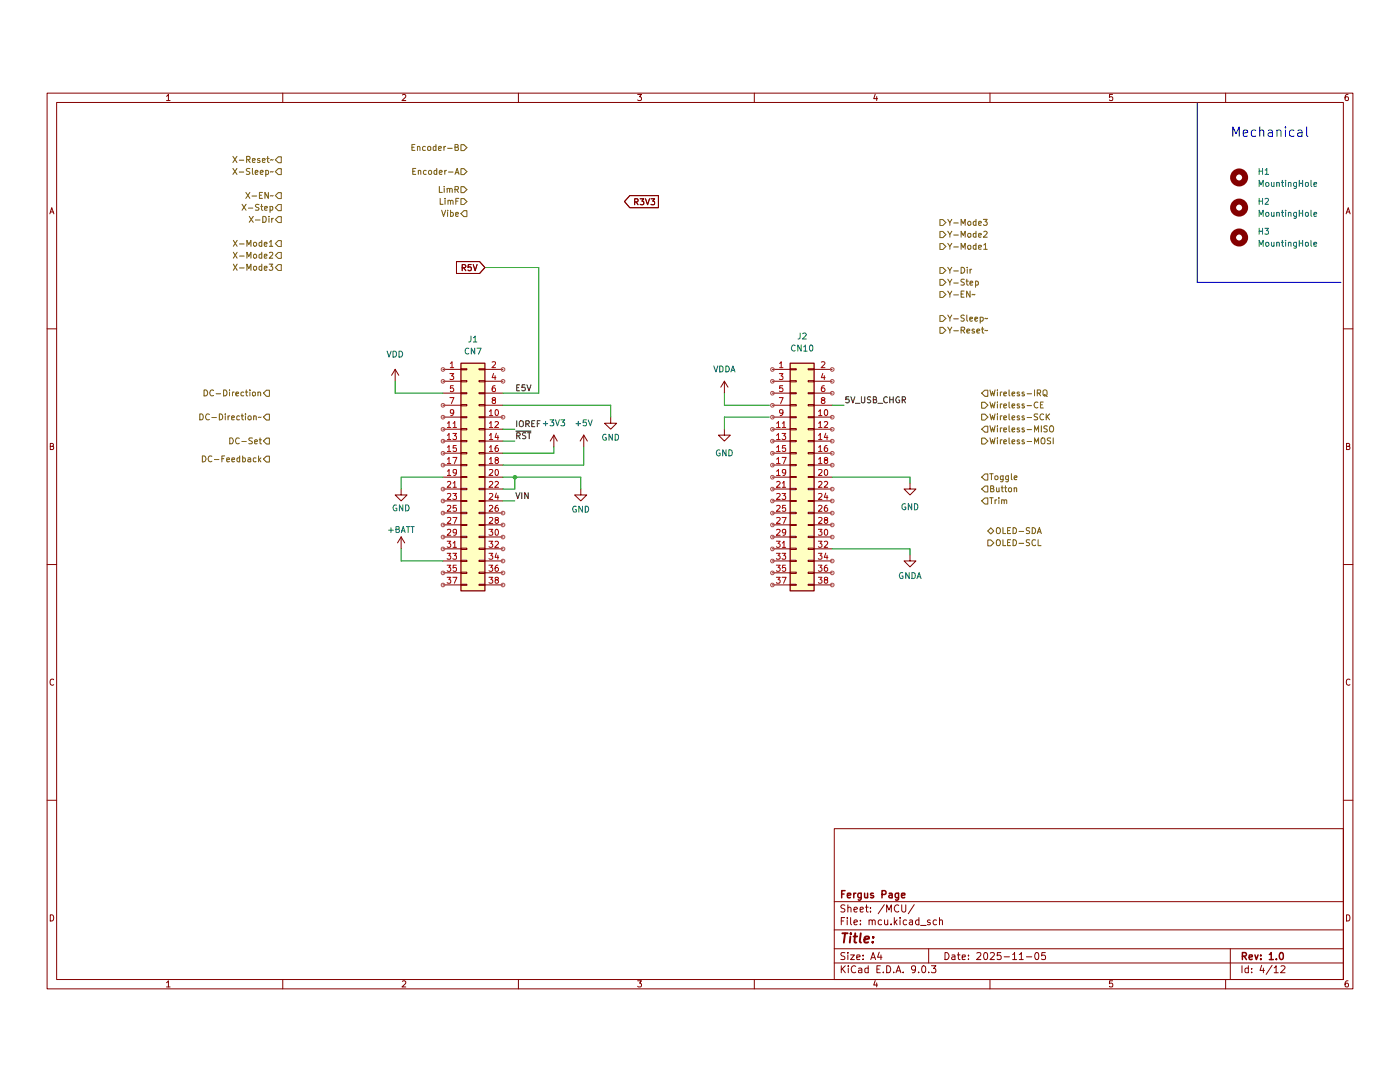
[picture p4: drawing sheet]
(kicad_sch
 (version 20250114)
 (generator "eeschema")
 (generator_version "9.0")
 (paper "A4")
 (title_block
  (date "2025-11-05")
  (rev "1.0")
  (company "Fergus Page"))
 (lib_symbols
  (symbol "Connector_Generic:Conn_02x19_Odd_Even"
   (pin_names
    (offset 1.016) (hide yes)) (exclude_from_sim no) (in_bom yes) (on_board yes)
   (property "Reference" "J" (at 1.27 25.4 0) (effects (font (size 1.27 1.27))))
   (property "Value" "Conn_02x19_Odd_Even" (at 1.27 -25.4 0) (effects (font (size 1.27 1.27))))
   (property "Footprint" "" (at 0 0 0) (effects (font (size 1.27 1.27)) (hide yes)))
   (property "Datasheet" "~" (at 0 0 0) (effects (font (size 1.27 1.27)) (hide yes)))
   (property "Description" "Generic connector, double row, 02x19, odd/even pin numbering scheme (row 1 odd numbers, row 2 even numbers), script generated (kicad-library-utils/schlib/autogen/connector/)" (at 0 0 0) (effects (font (size 1.27 1.27)) (hide yes)))
   (symbol "Conn_02x19_Odd_Even_1_1"
    (rectangle (start -1.27 24.13) (end 3.81 -24.13) (stroke (width 0.254) (type default)) (fill (type background)))
    (rectangle (start -1.27 22.987) (end 0 22.733) (stroke (width 0.1524) (type default)) (fill (type none)))
    (rectangle (start -1.27 20.447) (end 0 20.193) (stroke (width 0.1524) (type default)) (fill (type none)))
    (rectangle (start -1.27 17.907) (end 0 17.653) (stroke (width 0.1524) (type default)) (fill (type none)))
    (rectangle (start -1.27 15.367) (end 0 15.113) (stroke (width 0.1524) (type default)) (fill (type none)))
    (rectangle (start -1.27 12.827) (end 0 12.573) (stroke (width 0.1524) (type default)) (fill (type none)))
    (rectangle (start -1.27 10.287) (end 0 10.033) (stroke (width 0.1524) (type default)) (fill (type none)))
    (rectangle (start -1.27 7.747) (end 0 7.493) (stroke (width 0.1524) (type default)) (fill (type none)))
    (rectangle (start -1.27 5.207) (end 0 4.953) (stroke (width 0.1524) (type default)) (fill (type none)))
    (rectangle (start -1.27 2.667) (end 0 2.413) (stroke (width 0.1524) (type default)) (fill (type none)))
    (rectangle (start -1.27 0.127) (end 0 -0.127) (stroke (width 0.1524) (type default)) (fill (type none)))
    (rectangle (start -1.27 -2.413) (end 0 -2.667) (stroke (width 0.1524) (type default)) (fill (type none)))
    (rectangle (start -1.27 -4.953) (end 0 -5.207) (stroke (width 0.1524) (type default)) (fill (type none)))
    (rectangle (start -1.27 -7.493) (end 0 -7.747) (stroke (width 0.1524) (type default)) (fill (type none)))
    (rectangle (start -1.27 -10.033) (end 0 -10.287) (stroke (width 0.1524) (type default)) (fill (type none)))
    (rectangle (start -1.27 -12.573) (end 0 -12.827) (stroke (width 0.1524) (type default)) (fill (type none)))
    (rectangle (start -1.27 -15.113) (end 0 -15.367) (stroke (width 0.1524) (type default)) (fill (type none)))
    (rectangle (start -1.27 -17.653) (end 0 -17.907) (stroke (width 0.1524) (type default)) (fill (type none)))
    (rectangle (start -1.27 -20.193) (end 0 -20.447) (stroke (width 0.1524) (type default)) (fill (type none)))
    (rectangle (start -1.27 -22.733) (end 0 -22.987) (stroke (width 0.1524) (type default)) (fill (type none)))
    (rectangle (start 3.81 22.987) (end 2.54 22.733) (stroke (width 0.1524) (type default)) (fill (type none)))
    (rectangle (start 3.81 20.447) (end 2.54 20.193) (stroke (width 0.1524) (type default)) (fill (type none)))
    (rectangle (start 3.81 17.907) (end 2.54 17.653) (stroke (width 0.1524) (type default)) (fill (type none)))
    (rectangle (start 3.81 15.367) (end 2.54 15.113) (stroke (width 0.1524) (type default)) (fill (type none)))
    (rectangle (start 3.81 12.827) (end 2.54 12.573) (stroke (width 0.1524) (type default)) (fill (type none)))
    (rectangle (start 3.81 10.287) (end 2.54 10.033) (stroke (width 0.1524) (type default)) (fill (type none)))
    (rectangle (start 3.81 7.747) (end 2.54 7.493) (stroke (width 0.1524) (type default)) (fill (type none)))
    (rectangle (start 3.81 5.207) (end 2.54 4.953) (stroke (width 0.1524) (type default)) (fill (type none)))
    (rectangle (start 3.81 2.667) (end 2.54 2.413) (stroke (width 0.1524) (type default)) (fill (type none)))
    (rectangle (start 3.81 0.127) (end 2.54 -0.127) (stroke (width 0.1524) (type default)) (fill (type none)))
    (rectangle (start 3.81 -2.413) (end 2.54 -2.667) (stroke (width 0.1524) (type default)) (fill (type none)))
    (rectangle (start 3.81 -4.953) (end 2.54 -5.207) (stroke (width 0.1524) (type default)) (fill (type none)))
    (rectangle (start 3.81 -7.493) (end 2.54 -7.747) (stroke (width 0.1524) (type default)) (fill (type none)))
    (rectangle (start 3.81 -10.033) (end 2.54 -10.287) (stroke (width 0.1524) (type default)) (fill (type none)))
    (rectangle (start 3.81 -12.573) (end 2.54 -12.827) (stroke (width 0.1524) (type default)) (fill (type none)))
    (rectangle (start 3.81 -15.113) (end 2.54 -15.367) (stroke (width 0.1524) (type default)) (fill (type none)))
    (rectangle (start 3.81 -17.653) (end 2.54 -17.907) (stroke (width 0.1524) (type default)) (fill (type none)))
    (rectangle (start 3.81 -20.193) (end 2.54 -20.447) (stroke (width 0.1524) (type default)) (fill (type none)))
    (rectangle (start 3.81 -22.733) (end 2.54 -22.987) (stroke (width 0.1524) (type default)) (fill (type none)))
    (pin passive line (at -5.08 22.86 0) (length 3.81) (name "Pin_1" (effects (font (size 1.27 1.27)))) (number "1" (effects (font (size 1.27 1.27)))))
    (pin passive line (at -5.08 20.32 0) (length 3.81) (name "Pin_3" (effects (font (size 1.27 1.27)))) (number "3" (effects (font (size 1.27 1.27)))))
    (pin passive line (at -5.08 17.78 0) (length 3.81) (name "Pin_5" (effects (font (size 1.27 1.27)))) (number "5" (effects (font (size 1.27 1.27)))))
    (pin passive line (at -5.08 15.24 0) (length 3.81) (name "Pin_7" (effects (font (size 1.27 1.27)))) (number "7" (effects (font (size 1.27 1.27)))))
    (pin passive line (at -5.08 12.7 0) (length 3.81) (name "Pin_9" (effects (font (size 1.27 1.27)))) (number "9" (effects (font (size 1.27 1.27)))))
    (pin passive line (at -5.08 10.16 0) (length 3.81) (name "Pin_11" (effects (font (size 1.27 1.27)))) (number "11" (effects (font (size 1.27 1.27)))))
    (pin passive line (at -5.08 7.62 0) (length 3.81) (name "Pin_13" (effects (font (size 1.27 1.27)))) (number "13" (effects (font (size 1.27 1.27)))))
    (pin passive line (at -5.08 5.08 0) (length 3.81) (name "Pin_15" (effects (font (size 1.27 1.27)))) (number "15" (effects (font (size 1.27 1.27)))))
    (pin passive line (at -5.08 2.54 0) (length 3.81) (name "Pin_17" (effects (font (size 1.27 1.27)))) (number "17" (effects (font (size 1.27 1.27)))))
    (pin passive line (at -5.08 0 0) (length 3.81) (name "Pin_19" (effects (font (size 1.27 1.27)))) (number "19" (effects (font (size 1.27 1.27)))))
    (pin passive line (at -5.08 -2.54 0) (length 3.81) (name "Pin_21" (effects (font (size 1.27 1.27)))) (number "21" (effects (font (size 1.27 1.27)))))
    (pin passive line (at -5.08 -5.08 0) (length 3.81) (name "Pin_23" (effects (font (size 1.27 1.27)))) (number "23" (effects (font (size 1.27 1.27)))))
    (pin passive line (at -5.08 -7.62 0) (length 3.81) (name "Pin_25" (effects (font (size 1.27 1.27)))) (number "25" (effects (font (size 1.27 1.27)))))
    (pin passive line (at -5.08 -10.16 0) (length 3.81) (name "Pin_27" (effects (font (size 1.27 1.27)))) (number "27" (effects (font (size 1.27 1.27)))))
    (pin passive line (at -5.08 -12.7 0) (length 3.81) (name "Pin_29" (effects (font (size 1.27 1.27)))) (number "29" (effects (font (size 1.27 1.27)))))
    (pin passive line (at -5.08 -15.24 0) (length 3.81) (name "Pin_31" (effects (font (size 1.27 1.27)))) (number "31" (effects (font (size 1.27 1.27)))))
    (pin passive line (at -5.08 -17.78 0) (length 3.81) (name "Pin_33" (effects (font (size 1.27 1.27)))) (number "33" (effects (font (size 1.27 1.27)))))
    (pin passive line (at -5.08 -20.32 0) (length 3.81) (name "Pin_35" (effects (font (size 1.27 1.27)))) (number "35" (effects (font (size 1.27 1.27)))))
    (pin passive line (at -5.08 -22.86 0) (length 3.81) (name "Pin_37" (effects (font (size 1.27 1.27)))) (number "37" (effects (font (size 1.27 1.27)))))
    (pin passive line (at 7.62 22.86 180) (length 3.81) (name "Pin_2" (effects (font (size 1.27 1.27)))) (number "2" (effects (font (size 1.27 1.27)))))
    (pin passive line (at 7.62 20.32 180) (length 3.81) (name "Pin_4" (effects (font (size 1.27 1.27)))) (number "4" (effects (font (size 1.27 1.27)))))
    (pin passive line (at 7.62 17.78 180) (length 3.81) (name "Pin_6" (effects (font (size 1.27 1.27)))) (number "6" (effects (font (size 1.27 1.27)))))
    (pin passive line (at 7.62 15.24 180) (length 3.81) (name "Pin_8" (effects (font (size 1.27 1.27)))) (number "8" (effects (font (size 1.27 1.27)))))
    (pin passive line (at 7.62 12.7 180) (length 3.81) (name "Pin_10" (effects (font (size 1.27 1.27)))) (number "10" (effects (font (size 1.27 1.27)))))
    (pin passive line (at 7.62 10.16 180) (length 3.81) (name "Pin_12" (effects (font (size 1.27 1.27)))) (number "12" (effects (font (size 1.27 1.27)))))
    (pin passive line (at 7.62 7.62 180) (length 3.81) (name "Pin_14" (effects (font (size 1.27 1.27)))) (number "14" (effects (font (size 1.27 1.27)))))
    (pin passive line (at 7.62 5.08 180) (length 3.81) (name "Pin_16" (effects (font (size 1.27 1.27)))) (number "16" (effects (font (size 1.27 1.27)))))
    (pin passive line (at 7.62 2.54 180) (length 3.81) (name "Pin_18" (effects (font (size 1.27 1.27)))) (number "18" (effects (font (size 1.27 1.27)))))
    (pin passive line (at 7.62 0 180) (length 3.81) (name "Pin_20" (effects (font (size 1.27 1.27)))) (number "20" (effects (font (size 1.27 1.27)))))
    (pin passive line (at 7.62 -2.54 180) (length 3.81) (name "Pin_22" (effects (font (size 1.27 1.27)))) (number "22" (effects (font (size 1.27 1.27)))))
    (pin passive line (at 7.62 -5.08 180) (length 3.81) (name "Pin_24" (effects (font (size 1.27 1.27)))) (number "24" (effects (font (size 1.27 1.27)))))
    (pin passive line (at 7.62 -7.62 180) (length 3.81) (name "Pin_26" (effects (font (size 1.27 1.27)))) (number "26" (effects (font (size 1.27 1.27)))))
    (pin passive line (at 7.62 -10.16 180) (length 3.81) (name "Pin_28" (effects (font (size 1.27 1.27)))) (number "28" (effects (font (size 1.27 1.27)))))
    (pin passive line (at 7.62 -12.7 180) (length 3.81) (name "Pin_30" (effects (font (size 1.27 1.27)))) (number "30" (effects (font (size 1.27 1.27)))))
    (pin passive line (at 7.62 -15.24 180) (length 3.81) (name "Pin_32" (effects (font (size 1.27 1.27)))) (number "32" (effects (font (size 1.27 1.27)))))
    (pin passive line (at 7.62 -17.78 180) (length 3.81) (name "Pin_34" (effects (font (size 1.27 1.27)))) (number "34" (effects (font (size 1.27 1.27)))))
    (pin passive line (at 7.62 -20.32 180) (length 3.81) (name "Pin_36" (effects (font (size 1.27 1.27)))) (number "36" (effects (font (size 1.27 1.27)))))
    (pin passive line (at 7.62 -22.86 180) (length 3.81) (name "Pin_38" (effects (font (size 1.27 1.27)))) (number "38" (effects (font (size 1.27 1.27))))))
   (embedded_fonts no))
  (symbol "Mechanical:MountingHole"
   (pin_names
    (offset 1.016)) (exclude_from_sim no) (in_bom yes) (on_board yes)
   (property "Reference" "H" (at 0 5.08 0) (effects (font (size 1.27 1.27))))
   (property "Value" "MountingHole" (at 0 3.175 0) (effects (font (size 1.27 1.27))))
   (property "Footprint" "" (at 0 0 0) (effects (font (size 1.27 1.27)) (hide yes)))
   (property "Datasheet" "~" (at 0 0 0) (effects (font (size 1.27 1.27)) (hide yes)))
   (property "Description" "Mounting Hole without connection" (at 0 0 0) (effects (font (size 1.27 1.27)) (hide yes)))
   (symbol "MountingHole_0_1"
    (circle (center 0 0) (radius 1.27) (stroke (width 1.27) (type default)) (fill (type none))))
   (embedded_fonts no))
  (symbol "power:+3V3"
   (power)
   (pin_names
    (offset 0)) (exclude_from_sim no) (in_bom yes) (on_board yes)
   (property "Reference" "#PWR" (at 0 -3.81 0) (effects (font (size 1.27 1.27)) (hide yes)))
   (property "Value" "+3V3" (at 0 3.556 0) (effects (font (size 1.27 1.27))))
   (property "Footprint" "" (at 0 0 0) (effects (font (size 1.27 1.27)) (hide yes)))
   (property "Datasheet" "" (at 0 0 0) (effects (font (size 1.27 1.27)) (hide yes)))
   (property "Description" "Power symbol creates a global label with name \"+3V3\"" (at 0 0 0) (effects (font (size 1.27 1.27)) (hide yes)))
   (symbol "+3V3_0_1"
    (polyline (pts (xy -0.762 1.27) (xy 0 2.54)) (stroke (width 0) (type default)) (fill (type none)))
    (polyline (pts (xy 0 2.54) (xy 0.762 1.27)) (stroke (width 0) (type default)) (fill (type none)))
    (polyline (pts (xy 0 0) (xy 0 2.54)) (stroke (width 0) (type default)) (fill (type none))))
   (symbol "+3V3_1_1"
    (pin power_in line (at 0 0 90) (length 0) (hide yes) (name "+3V3" (effects (font (size 1.27 1.27)))) (number "1" (effects (font (size 1.27 1.27))))))
   (embedded_fonts no))
  (symbol "power:+5V"
   (power)
   (pin_names
    (offset 0)) (exclude_from_sim no) (in_bom yes) (on_board yes)
   (property "Reference" "#PWR" (at 0 -3.81 0) (effects (font (size 1.27 1.27)) (hide yes)))
   (property "Value" "+5V" (at 0 3.556 0) (effects (font (size 1.27 1.27))))
   (property "Footprint" "" (at 0 0 0) (effects (font (size 1.27 1.27)) (hide yes)))
   (property "Datasheet" "" (at 0 0 0) (effects (font (size 1.27 1.27)) (hide yes)))
   (property "Description" "Power symbol creates a global label with name \"+5V\"" (at 0 0 0) (effects (font (size 1.27 1.27)) (hide yes)))
   (symbol "+5V_0_1"
    (polyline (pts (xy -0.762 1.27) (xy 0 2.54)) (stroke (width 0) (type default)) (fill (type none)))
    (polyline (pts (xy 0 2.54) (xy 0.762 1.27)) (stroke (width 0) (type default)) (fill (type none)))
    (polyline (pts (xy 0 0) (xy 0 2.54)) (stroke (width 0) (type default)) (fill (type none))))
   (symbol "+5V_1_1"
    (pin power_in line (at 0 0 90) (length 0) (hide yes) (name "+5V" (effects (font (size 1.27 1.27)))) (number "1" (effects (font (size 1.27 1.27))))))
   (embedded_fonts no))
  (symbol "power:+BATT"
   (power)
   (pin_names
    (offset 0)) (exclude_from_sim no) (in_bom yes) (on_board yes)
   (property "Reference" "#PWR" (at 0 -3.81 0) (effects (font (size 1.27 1.27)) (hide yes)))
   (property "Value" "+BATT" (at 0 3.556 0) (effects (font (size 1.27 1.27))))
   (property "Footprint" "" (at 0 0 0) (effects (font (size 1.27 1.27)) (hide yes)))
   (property "Datasheet" "" (at 0 0 0) (effects (font (size 1.27 1.27)) (hide yes)))
   (property "Description" "Power symbol creates a global label with name \"+BATT\"" (at 0 0 0) (effects (font (size 1.27 1.27)) (hide yes)))
   (symbol "+BATT_0_1"
    (polyline (pts (xy -0.762 1.27) (xy 0 2.54)) (stroke (width 0) (type default)) (fill (type none)))
    (polyline (pts (xy 0 2.54) (xy 0.762 1.27)) (stroke (width 0) (type default)) (fill (type none)))
    (polyline (pts (xy 0 0) (xy 0 2.54)) (stroke (width 0) (type default)) (fill (type none))))
   (symbol "+BATT_1_1"
    (pin power_in line (at 0 0 90) (length 0) (hide yes) (name "+BATT" (effects (font (size 1.27 1.27)))) (number "1" (effects (font (size 1.27 1.27))))))
   (embedded_fonts no))
  (symbol "power:GND"
   (power)
   (pin_names
    (offset 0)) (exclude_from_sim no) (in_bom yes) (on_board yes)
   (property "Reference" "#PWR" (at 0 -6.35 0) (effects (font (size 1.27 1.27)) (hide yes)))
   (property "Value" "GND" (at 0 -3.81 0) (effects (font (size 1.27 1.27))))
   (property "Footprint" "" (at 0 0 0) (effects (font (size 1.27 1.27)) (hide yes)))
   (property "Datasheet" "" (at 0 0 0) (effects (font (size 1.27 1.27)) (hide yes)))
   (property "Description" "Power symbol creates a global label with name \"GND\" , ground" (at 0 0 0) (effects (font (size 1.27 1.27)) (hide yes)))
   (symbol "GND_0_1"
    (polyline (pts (xy 0 0) (xy 0 -1.27) (xy 1.27 -1.27) (xy 0 -2.54) (xy -1.27 -1.27) (xy 0 -1.27)) (stroke (width 0) (type default)) (fill (type none))))
   (symbol "GND_1_1"
    (pin power_in line (at 0 0 270) (length 0) (hide yes) (name "GND" (effects (font (size 1.27 1.27)))) (number "1" (effects (font (size 1.27 1.27))))))
   (embedded_fonts no))
  (symbol "power:GNDA"
   (power)
   (pin_names
    (offset 0)) (exclude_from_sim no) (in_bom yes) (on_board yes)
   (property "Reference" "#PWR" (at 0 -6.35 0) (effects (font (size 1.27 1.27)) (hide yes)))
   (property "Value" "GNDA" (at 0 -3.81 0) (effects (font (size 1.27 1.27))))
   (property "Footprint" "" (at 0 0 0) (effects (font (size 1.27 1.27)) (hide yes)))
   (property "Datasheet" "" (at 0 0 0) (effects (font (size 1.27 1.27)) (hide yes)))
   (property "Description" "Power symbol creates a global label with name \"GNDA\" , analog ground" (at 0 0 0) (effects (font (size 1.27 1.27)) (hide yes)))
   (symbol "GNDA_0_1"
    (polyline (pts (xy 0 0) (xy 0 -1.27) (xy 1.27 -1.27) (xy 0 -2.54) (xy -1.27 -1.27) (xy 0 -1.27)) (stroke (width 0) (type default)) (fill (type none))))
   (symbol "GNDA_1_1"
    (pin power_in line (at 0 0 270) (length 0) (hide yes) (name "GNDA" (effects (font (size 1.27 1.27)))) (number "1" (effects (font (size 1.27 1.27))))))
   (embedded_fonts no))
  (symbol "power:VDD"
   (power)
   (pin_names
    (offset 0)) (exclude_from_sim no) (in_bom yes) (on_board yes)
   (property "Reference" "#PWR" (at 0 -3.81 0) (effects (font (size 1.27 1.27)) (hide yes)))
   (property "Value" "VDD" (at 0 3.81 0) (effects (font (size 1.27 1.27))))
   (property "Footprint" "" (at 0 0 0) (effects (font (size 1.27 1.27)) (hide yes)))
   (property "Datasheet" "" (at 0 0 0) (effects (font (size 1.27 1.27)) (hide yes)))
   (property "Description" "Power symbol creates a global label with name \"VDD\"" (at 0 0 0) (effects (font (size 1.27 1.27)) (hide yes)))
   (symbol "VDD_0_1"
    (polyline (pts (xy -0.762 1.27) (xy 0 2.54)) (stroke (width 0) (type default)) (fill (type none)))
    (polyline (pts (xy 0 2.54) (xy 0.762 1.27)) (stroke (width 0) (type default)) (fill (type none)))
    (polyline (pts (xy 0 0) (xy 0 2.54)) (stroke (width 0) (type default)) (fill (type none))))
   (symbol "VDD_1_1"
    (pin power_in line (at 0 0 90) (length 0) (hide yes) (name "VDD" (effects (font (size 1.27 1.27)))) (number "1" (effects (font (size 1.27 1.27))))))
   (embedded_fonts no))
  (symbol "power:VDDA"
   (power)
   (pin_names
    (offset 0)) (exclude_from_sim no) (in_bom yes) (on_board yes)
   (property "Reference" "#PWR" (at 0 -3.81 0) (effects (font (size 1.27 1.27)) (hide yes)))
   (property "Value" "VDDA" (at 0 3.81 0) (effects (font (size 1.27 1.27))))
   (property "Footprint" "" (at 0 0 0) (effects (font (size 1.27 1.27)) (hide yes)))
   (property "Datasheet" "" (at 0 0 0) (effects (font (size 1.27 1.27)) (hide yes)))
   (property "Description" "Power symbol creates a global label with name \"VDDA\"" (at 0 0 0) (effects (font (size 1.27 1.27)) (hide yes)))
   (symbol "VDDA_0_1"
    (polyline (pts (xy -0.762 1.27) (xy 0 2.54)) (stroke (width 0) (type default)) (fill (type none)))
    (polyline (pts (xy 0 2.54) (xy 0.762 1.27)) (stroke (width 0) (type default)) (fill (type none)))
    (polyline (pts (xy 0 0) (xy 0 2.54)) (stroke (width 0) (type default)) (fill (type none))))
   (symbol "VDDA_1_1"
    (pin power_in line (at 0 0 90) (length 0) (hide yes) (name "VDDA" (effects (font (size 1.27 1.27)))) (number "1" (effects (font (size 1.27 1.27))))))
   (embedded_fonts no)))
 (text "Mechanical\n"
  (exclude_from_sim no)
  (at 260.985 19.685 0)
  (effects (font (size 2 2)) (justify left bottom)))
 (junction
  (at 109.22 91.44)
  (diameter 0)
  (color 0 0 0 0))
 (wire
  (pts (xy 109.22 93.98) (xy 109.22 91.44))
  (stroke (width 0) (type default)))
 (wire
  (pts (xy 176.53 106.68) (xy 193.04 106.68))
  (stroke (width 0) (type default)))
 (wire
  (pts (xy 106.68 81.28) (xy 109.22 81.28))
  (stroke (width 0) (type default)))
 (wire
  (pts (xy 129.54 78.74) (xy 129.54 76.2))
  (stroke (width 0) (type default)))
 (wire
  (pts (xy 153.67 78.74) (xy 163.195 78.74))
  (stroke (width 0) (type default)))
 (wire
  (pts (xy 129.54 76.2) (xy 106.68 76.2))
  (stroke (width 0) (type default)))
 (wire
  (pts (xy 117.475 86.36) (xy 117.475 85.09))
  (stroke (width 0) (type default)))
 (wire
  (pts (xy 102.87 46.99) (xy 114.3 46.99))
  (stroke (width 0) (type default)))
 (wire
  (pts (xy 123.825 88.9) (xy 123.825 85.09))
  (stroke (width 0) (type default)))
 (wire
  (pts (xy 93.98 109.22) (xy 85.09 109.22))
  (stroke (width 0) (type default)))
 (wire
  (pts (xy 106.68 93.98) (xy 109.22 93.98))
  (stroke (width 0) (type default)))
 (wire
  (pts (xy 153.67 76.2) (xy 163.195 76.2))
  (stroke (width 0) (type default)))
 (wire
  (pts (xy 106.68 83.82) (xy 109.22 83.82))
  (stroke (width 0) (type default)))
 (wire
  (pts (xy 109.22 91.44) (xy 123.19 91.44))
  (stroke (width 0) (type default)))
 (polyline
  (pts (xy 254 50.165) (xy 284.48 50.165))
  (stroke (width 0) (type default)))
 (wire
  (pts (xy 106.68 86.36) (xy 117.475 86.36))
  (stroke (width 0) (type default)))
 (wire
  (pts (xy 106.68 91.44) (xy 109.22 91.44))
  (stroke (width 0) (type default)))
 (polyline
  (pts (xy 254 12.065) (xy 254 50.165))
  (stroke (width 0) (type default)))
 (wire
  (pts (xy 123.19 91.44) (xy 123.19 93.98))
  (stroke (width 0) (type default)))
 (wire
  (pts (xy 193.04 91.44) (xy 176.53 91.44))
  (stroke (width 0) (type default)))
 (wire
  (pts (xy 85.09 106.68) (xy 85.09 109.22))
  (stroke (width 0) (type default)))
 (wire
  (pts (xy 106.68 96.52) (xy 109.22 96.52))
  (stroke (width 0) (type default)))
 (wire
  (pts (xy 83.82 73.66) (xy 93.98 73.66))
  (stroke (width 0) (type default)))
 (wire
  (pts (xy 176.53 76.2) (xy 179.07 76.2))
  (stroke (width 0) (type default)))
 (wire
  (pts (xy 83.82 71.12) (xy 83.82 73.66))
  (stroke (width 0) (type default)))
 (wire
  (pts (xy 153.67 78.74) (xy 153.67 81.28))
  (stroke (width 0) (type default)))
 (wire
  (pts (xy 114.3 46.99) (xy 114.3 73.66))
  (stroke (width 0) (type default)))
 (wire
  (pts (xy 85.09 91.44) (xy 85.09 93.98))
  (stroke (width 0) (type default)))
 (wire
  (pts (xy 153.67 73.66) (xy 153.67 76.2))
  (stroke (width 0) (type default)))
 (wire
  (pts (xy 93.98 91.44) (xy 85.09 91.44))
  (stroke (width 0) (type default)))
 (wire
  (pts (xy 106.68 73.66) (xy 114.3 73.66))
  (stroke (width 0) (type default)))
 (wire
  (pts (xy 106.68 88.9) (xy 123.825 88.9))
  (stroke (width 0) (type default)))
 (wire
  (pts (xy 193.04 106.68) (xy 193.04 107.95))
  (stroke (width 0) (type default)))
 (wire
  (pts (xy 193.04 91.44) (xy 193.04 92.71))
  (stroke (width 0) (type default)))
 (label "IOREF"
  (at 109.22 81.28 0)
  (effects (font (size 1.27 1.27)) (justify left bottom)))
 (label "~{RST}"
  (at 109.22 83.82 0)
  (effects (font (size 1.27 1.27)) (justify left bottom)))
 (label "5V_USB_CHGR"
  (at 179.07 76.2 0)
  (effects (font (size 1.27 1.27)) (justify left bottom)))
 (label "E5V"
  (at 109.22 73.66 0)
  (effects (font (size 1.27 1.27)) (justify left bottom)))
 (label "VIN"
  (at 109.22 96.52 0)
  (effects (font (size 1.27 1.27)) (justify left bottom)))
 (global_label "R5V"
  (shape input)
  (at 102.87 46.99 180)
  (fields_autoplaced yes)
  (effects (font (size 1.27 1.27)) (justify right))
  (property "Intersheetrefs" "${INTERSHEET_REFS}" (at 96.3167 46.99 0) (effects (font (size 1.27 1.27)) (justify right) (hide yes))))
 (global_label "R3V3"
  (shape output)
  (at 139.7 33.02 180)
  (fields_autoplaced yes)
  (effects (font (size 1.27 1.27)) (justify right))
  (property "Intersheetrefs" "${INTERSHEET_REFS}" (at 131.9372 33.02 0) (effects (font (size 1.27 1.27)) (justify right) (hide yes))))
 (hierarchical_label "Y-EN~"
  (shape output)
  (at 199.39 52.705 0)
  (effects (font (size 1.27 1.27)) (justify left)))
 (hierarchical_label "X-Reset~"
  (shape output)
  (at 59.69 24.13 180)
  (effects (font (size 1.27 1.27)) (justify right)))
 (hierarchical_label "Toggle"
  (shape input)
  (at 208.28 91.44 0)
  (effects (font (size 1.27 1.27)) (justify left)))
 (hierarchical_label "OLED-SDA"
  (shape bidirectional)
  (at 209.55 102.87 0)
  (effects (font (size 1.27 1.27)) (justify left)))
 (hierarchical_label "Encoder-B"
  (shape input)
  (at 99.06 21.59 180)
  (effects (font (size 1.27 1.27)) (justify right)))
 (hierarchical_label "Y-Mode1"
  (shape output)
  (at 199.39 42.545 0)
  (effects (font (size 1.27 1.27)) (justify left)))
 (hierarchical_label "Y-Dir"
  (shape output)
  (at 199.39 47.625 0)
  (effects (font (size 1.27 1.27)) (justify left)))
 (hierarchical_label "X-Mode3"
  (shape output)
  (at 59.69 46.99 180)
  (effects (font (size 1.27 1.27)) (justify right)))
 (hierarchical_label "Y-Mode2"
  (shape output)
  (at 199.39 40.005 0)
  (effects (font (size 1.27 1.27)) (justify left)))
 (hierarchical_label "DC-Set"
  (shape output)
  (at 57.15 83.82 180)
  (effects (font (size 1.27 1.27)) (justify right)))
 (hierarchical_label "DC-Feedback"
  (shape output)
  (at 57.15 87.63 180)
  (effects (font (size 1.27 1.27)) (justify right)))
 (hierarchical_label "Y-Step"
  (shape output)
  (at 199.39 50.165 0)
  (effects (font (size 1.27 1.27)) (justify left)))
 (hierarchical_label "LimF"
  (shape input)
  (at 99.06 33.02 180)
  (effects (font (size 1.27 1.27)) (justify right)))
 (hierarchical_label "Wireless-SCK"
  (shape output)
  (at 208.28 78.74 0)
  (effects (font (size 1.27 1.27)) (justify left)))
 (hierarchical_label "DC-Direction"
  (shape output)
  (at 57.15 73.66 180)
  (effects (font (size 1.27 1.27)) (justify right)))
 (hierarchical_label "DC-Direction~"
  (shape output)
  (at 57.15 78.74 180)
  (effects (font (size 1.27 1.27)) (justify right)))
 (hierarchical_label "Y-Reset~"
  (shape output)
  (at 199.39 60.325 0)
  (effects (font (size 1.27 1.27)) (justify left)))
 (hierarchical_label "Wireless-MOSI"
  (shape output)
  (at 208.28 83.82 0)
  (effects (font (size 1.27 1.27)) (justify left)))
 (hierarchical_label "X-Mode1"
  (shape output)
  (at 59.69 41.91 180)
  (effects (font (size 1.27 1.27)) (justify right)))
 (hierarchical_label "X-Sleep~"
  (shape output)
  (at 59.69 26.67 180)
  (effects (font (size 1.27 1.27)) (justify right)))
 (hierarchical_label "Wireless-MISO"
  (shape input)
  (at 208.28 81.28 0)
  (effects (font (size 1.27 1.27)) (justify left)))
 (hierarchical_label "X-Step"
  (shape output)
  (at 59.69 34.29 180)
  (effects (font (size 1.27 1.27)) (justify right)))
 (hierarchical_label "Y-Mode3"
  (shape output)
  (at 199.39 37.465 0)
  (effects (font (size 1.27 1.27)) (justify left)))
 (hierarchical_label "Vibe"
  (shape output)
  (at 99.06 35.56 180)
  (effects (font (size 1.27 1.27)) (justify right)))
 (hierarchical_label "Button"
  (shape input)
  (at 208.28 93.98 0)
  (effects (font (size 1.27 1.27)) (justify left)))
 (hierarchical_label "Wireless-CE"
  (shape output)
  (at 208.28 76.2 0)
  (effects (font (size 1.27 1.27)) (justify left)))
 (hierarchical_label "X-Mode2"
  (shape output)
  (at 59.69 44.45 180)
  (effects (font (size 1.27 1.27)) (justify right)))
 (hierarchical_label "X-EN~"
  (shape output)
  (at 59.69 31.75 180)
  (effects (font (size 1.27 1.27)) (justify right)))
 (hierarchical_label "Y-Sleep~"
  (shape output)
  (at 199.39 57.785 0)
  (effects (font (size 1.27 1.27)) (justify left)))
 (hierarchical_label "OLED-SCL"
  (shape output)
  (at 209.55 105.41 0)
  (effects (font (size 1.27 1.27)) (justify left)))
 (hierarchical_label "Encoder-A"
  (shape input)
  (at 99.06 26.67 180)
  (effects (font (size 1.27 1.27)) (justify right)))
 (hierarchical_label "Trim"
  (shape input)
  (at 208.28 96.52 0)
  (effects (font (size 1.27 1.27)) (justify left)))
 (hierarchical_label "LimR"
  (shape input)
  (at 99.06 30.48 180)
  (effects (font (size 1.27 1.27)) (justify right)))
 (hierarchical_label "Wireless-IRQ"
  (shape input)
  (at 208.28 73.66 0)
  (effects (font (size 1.27 1.27)) (justify left)))
 (hierarchical_label "X-Dir"
  (shape output)
  (at 59.69 36.83 180)
  (effects (font (size 1.27 1.27)) (justify right)))
 (symbol
  (lib_id "Connector_Generic:Conn_02x19_Odd_Even")
  (at 99.06 91.44 0)
  (unit 1)
  (exclude_from_sim no)
  (in_bom yes)
  (on_board yes)
  (dnp no)
  (fields_autoplaced yes)
  (property "Reference" "J1" (at 100.33 62.23 0) (effects (font (size 1.27 1.27))))
  (property "Value" "CN7" (at 100.33 64.77 0) (effects (font (size 1.27 1.27))))
  (property "Footprint" "Connector_PinSocket_2.54mm:PinSocket_2x19_P2.54mm_Vertical" (at 99.06 91.44 0) (effects (font (size 1.27 1.27)) (hide yes)))
  (property "Datasheet" "~" (at 99.06 91.44 0) (effects (font (size 1.27 1.27)) (hide yes)))
  (property "Description" "" (at 99.06 91.44 0) (effects (font (size 1.27 1.27)) (hide yes)))
  (pin "1")
  (pin "10")
  (pin "11")
  (pin "12")
  (pin "13")
  (pin "14")
  (pin "15")
  (pin "16")
  (pin "17")
  (pin "18")
  (pin "19")
  (pin "2")
  (pin "20")
  (pin "21")
  (pin "22")
  (pin "23")
  (pin "24")
  (pin "25")
  (pin "26")
  (pin "27")
  (pin "28")
  (pin "29")
  (pin "3")
  (pin "30")
  (pin "31")
  (pin "32")
  (pin "33")
  (pin "34")
  (pin "35")
  (pin "36")
  (pin "37")
  (pin "38")
  (pin "4")
  (pin "5")
  (pin "6")
  (pin "7")
  (pin "8")
  (pin "9"))
 (symbol
  (lib_id "power:GND")
  (at 123.19 93.98 0)
  (unit 1)
  (exclude_from_sim no)
  (in_bom yes)
  (on_board yes)
  (dnp no)
  (property "Reference" "#PWR0101" (at 123.19 100.33 0) (effects (font (size 1.27 1.27)) (hide yes)))
  (property "Value" "GND" (at 123.19 98.298 0) (effects (font (size 1.27 1.27))))
  (property "Footprint" "" (at 123.19 93.98 0) (effects (font (size 1.27 1.27)) (hide yes)))
  (property "Datasheet" "" (at 123.19 93.98 0) (effects (font (size 1.27 1.27)) (hide yes)))
  (property "Description" "" (at 123.19 93.98 0) (effects (font (size 1.27 1.27)) (hide yes)))
  (pin "1"))
 (symbol
  (lib_id "Mechanical:MountingHole")
  (at 262.89 34.29 0)
  (unit 1)
  (exclude_from_sim no)
  (in_bom yes)
  (on_board yes)
  (dnp no)
  (fields_autoplaced yes)
  (property "Reference" "H2" (at 266.7 33.0199 0) (effects (font (size 1.27 1.27)) (justify left)))
  (property "Value" "MountingHole" (at 266.7 35.5599 0) (effects (font (size 1.27 1.27)) (justify left)))
  (property "Footprint" "MountingHole:MountingHole_3.2mm_M3" (at 262.89 34.29 0) (effects (font (size 1.27 1.27)) (hide yes)))
  (property "Datasheet" "~" (at 262.89 34.29 0) (effects (font (size 1.27 1.27)) (hide yes)))
  (property "Description" "" (at 262.89 34.29 0) (effects (font (size 1.27 1.27)) (hide yes))))
 (symbol
  (lib_id "power:GND")
  (at 129.54 78.74 0)
  (unit 1)
  (exclude_from_sim no)
  (in_bom yes)
  (on_board yes)
  (dnp no)
  (property "Reference" "#PWR0107" (at 129.54 85.09 0) (effects (font (size 1.27 1.27)) (hide yes)))
  (property "Value" "GND" (at 129.54 83.058 0) (effects (font (size 1.27 1.27))))
  (property "Footprint" "" (at 129.54 78.74 0) (effects (font (size 1.27 1.27)) (hide yes)))
  (property "Datasheet" "" (at 129.54 78.74 0) (effects (font (size 1.27 1.27)) (hide yes)))
  (property "Description" "" (at 129.54 78.74 0) (effects (font (size 1.27 1.27)) (hide yes)))
  (pin "1"))
 (symbol
  (lib_id "Mechanical:MountingHole")
  (at 262.89 40.64 0)
  (unit 1)
  (exclude_from_sim no)
  (in_bom yes)
  (on_board yes)
  (dnp no)
  (fields_autoplaced yes)
  (property "Reference" "H3" (at 266.7 39.3699 0) (effects (font (size 1.27 1.27)) (justify left)))
  (property "Value" "MountingHole" (at 266.7 41.9099 0) (effects (font (size 1.27 1.27)) (justify left)))
  (property "Footprint" "MountingHole:MountingHole_3.2mm_M3" (at 262.89 40.64 0) (effects (font (size 1.27 1.27)) (hide yes)))
  (property "Datasheet" "~" (at 262.89 40.64 0) (effects (font (size 1.27 1.27)) (hide yes)))
  (property "Description" "" (at 262.89 40.64 0) (effects (font (size 1.27 1.27)) (hide yes))))
 (symbol
  (lib_id "power:VDDA")
  (at 153.67 73.66 0)
  (unit 1)
  (exclude_from_sim no)
  (in_bom yes)
  (on_board yes)
  (dnp no)
  (fields_autoplaced yes)
  (property "Reference" "#PWR0103" (at 153.67 77.47 0) (effects (font (size 1.27 1.27)) (hide yes)))
  (property "Value" "VDDA" (at 153.67 68.58 0) (effects (font (size 1.27 1.27))))
  (property "Footprint" "" (at 153.67 73.66 0) (effects (font (size 1.27 1.27)) (hide yes)))
  (property "Datasheet" "" (at 153.67 73.66 0) (effects (font (size 1.27 1.27)) (hide yes)))
  (property "Description" "" (at 153.67 73.66 0) (effects (font (size 1.27 1.27)) (hide yes)))
  (pin "1"))
 (symbol
  (lib_id "Mechanical:MountingHole")
  (at 262.89 27.94 0)
  (unit 1)
  (exclude_from_sim no)
  (in_bom yes)
  (on_board yes)
  (dnp no)
  (fields_autoplaced yes)
  (property "Reference" "H1" (at 266.7 26.6699 0) (effects (font (size 1.27 1.27)) (justify left)))
  (property "Value" "MountingHole" (at 266.7 29.2099 0) (effects (font (size 1.27 1.27)) (justify left)))
  (property "Footprint" "MountingHole:MountingHole_3.2mm_M3" (at 262.89 27.94 0) (effects (font (size 1.27 1.27)) (hide yes)))
  (property "Datasheet" "~" (at 262.89 27.94 0) (effects (font (size 1.27 1.27)) (hide yes)))
  (property "Description" "" (at 262.89 27.94 0) (effects (font (size 1.27 1.27)) (hide yes))))
 (symbol
  (lib_id "power:GND")
  (at 193.04 92.71 0)
  (unit 1)
  (exclude_from_sim no)
  (in_bom yes)
  (on_board yes)
  (dnp no)
  (fields_autoplaced yes)
  (property "Reference" "#PWR0105" (at 193.04 99.06 0) (effects (font (size 1.27 1.27)) (hide yes)))
  (property "Value" "GND" (at 193.04 97.79 0) (effects (font (size 1.27 1.27))))
  (property "Footprint" "" (at 193.04 92.71 0) (effects (font (size 1.27 1.27)) (hide yes)))
  (property "Datasheet" "" (at 193.04 92.71 0) (effects (font (size 1.27 1.27)) (hide yes)))
  (property "Description" "" (at 193.04 92.71 0) (effects (font (size 1.27 1.27)) (hide yes)))
  (pin "1"))
 (symbol
  (lib_id "power:VDD")
  (at 83.82 71.12 0)
  (unit 1)
  (exclude_from_sim no)
  (in_bom yes)
  (on_board yes)
  (dnp no)
  (fields_autoplaced yes)
  (property "Reference" "#PWR0109" (at 83.82 74.93 0) (effects (font (size 1.27 1.27)) (hide yes)))
  (property "Value" "VDD" (at 83.82 65.405 0) (effects (font (size 1.27 1.27))))
  (property "Footprint" "" (at 83.82 71.12 0) (effects (font (size 1.27 1.27)) (hide yes)))
  (property "Datasheet" "" (at 83.82 71.12 0) (effects (font (size 1.27 1.27)) (hide yes)))
  (property "Description" "" (at 83.82 71.12 0) (effects (font (size 1.27 1.27)) (hide yes)))
  (pin "1"))
 (symbol
  (lib_id "power:+5V")
  (at 123.825 85.09 0)
  (unit 1)
  (exclude_from_sim no)
  (in_bom yes)
  (on_board yes)
  (dnp no)
  (property "Reference" "#PWR0108" (at 123.825 88.9 0) (effects (font (size 1.27 1.27)) (hide yes)))
  (property "Value" "+5V" (at 123.825 80.01 0) (effects (font (size 1.27 1.27))))
  (property "Footprint" "" (at 123.825 85.09 0) (effects (font (size 1.27 1.27)) (hide yes)))
  (property "Datasheet" "" (at 123.825 85.09 0) (effects (font (size 1.27 1.27)) (hide yes)))
  (property "Description" "" (at 123.825 85.09 0) (effects (font (size 1.27 1.27)) (hide yes)))
  (pin "1"))
 (symbol
  (lib_id "power:+BATT")
  (at 85.09 106.68 0)
  (unit 1)
  (exclude_from_sim no)
  (in_bom yes)
  (on_board yes)
  (dnp no)
  (property "Reference" "#PWR0111" (at 85.09 110.49 0) (effects (font (size 1.27 1.27)) (hide yes)))
  (property "Value" "+BATT" (at 85.09 102.616 0) (effects (font (size 1.27 1.27))))
  (property "Footprint" "" (at 85.09 106.68 0) (effects (font (size 1.27 1.27)) (hide yes)))
  (property "Datasheet" "" (at 85.09 106.68 0) (effects (font (size 1.27 1.27)) (hide yes)))
  (property "Description" "" (at 85.09 106.68 0) (effects (font (size 1.27 1.27)) (hide yes)))
  (pin "1"))
 (symbol
  (lib_id "power:+3V3")
  (at 117.475 85.09 0)
  (unit 1)
  (exclude_from_sim no)
  (in_bom yes)
  (on_board yes)
  (dnp no)
  (fields_autoplaced yes)
  (property "Reference" "#PWR0106" (at 117.475 88.9 0) (effects (font (size 1.27 1.27)) (hide yes)))
  (property "Value" "+3V3" (at 117.475 80.01 0) (effects (font (size 1.27 1.27))))
  (property "Footprint" "" (at 117.475 85.09 0) (effects (font (size 1.27 1.27)) (hide yes)))
  (property "Datasheet" "" (at 117.475 85.09 0) (effects (font (size 1.27 1.27)) (hide yes)))
  (property "Description" "" (at 117.475 85.09 0) (effects (font (size 1.27 1.27)) (hide yes)))
  (pin "1"))
 (symbol
  (lib_id "power:GND")
  (at 85.09 93.98 0)
  (unit 1)
  (exclude_from_sim no)
  (in_bom yes)
  (on_board yes)
  (dnp no)
  (property "Reference" "#PWR0110" (at 85.09 100.33 0) (effects (font (size 1.27 1.27)) (hide yes)))
  (property "Value" "GND" (at 85.09 98.044 0) (effects (font (size 1.27 1.27))))
  (property "Footprint" "" (at 85.09 93.98 0) (effects (font (size 1.27 1.27)) (hide yes)))
  (property "Datasheet" "" (at 85.09 93.98 0) (effects (font (size 1.27 1.27)) (hide yes)))
  (property "Description" "" (at 85.09 93.98 0) (effects (font (size 1.27 1.27)) (hide yes)))
  (pin "1"))
 (symbol
  (lib_id "Connector_Generic:Conn_02x19_Odd_Even")
  (at 168.91 91.44 0)
  (unit 1)
  (exclude_from_sim no)
  (in_bom yes)
  (on_board yes)
  (dnp no)
  (fields_autoplaced yes)
  (property "Reference" "J2" (at 170.18 61.595 0) (effects (font (size 1.27 1.27))))
  (property "Value" "CN10" (at 170.18 64.135 0) (effects (font (size 1.27 1.27))))
  (property "Footprint" "Connector_PinSocket_2.54mm:PinSocket_2x19_P2.54mm_Vertical" (at 168.91 91.44 0) (effects (font (size 1.27 1.27)) (hide yes)))
  (property "Datasheet" "~" (at 168.91 91.44 0) (effects (font (size 1.27 1.27)) (hide yes)))
  (property "Description" "" (at 168.91 91.44 0) (effects (font (size 1.27 1.27)) (hide yes)))
  (pin "1")
  (pin "10")
  (pin "11")
  (pin "12")
  (pin "13")
  (pin "14")
  (pin "15")
  (pin "16")
  (pin "17")
  (pin "18")
  (pin "19")
  (pin "2")
  (pin "20")
  (pin "21")
  (pin "22")
  (pin "23")
  (pin "24")
  (pin "25")
  (pin "26")
  (pin "27")
  (pin "28")
  (pin "29")
  (pin "3")
  (pin "30")
  (pin "31")
  (pin "32")
  (pin "33")
  (pin "34")
  (pin "35")
  (pin "36")
  (pin "37")
  (pin "38")
  (pin "4")
  (pin "5")
  (pin "6")
  (pin "7")
  (pin "8")
  (pin "9"))
 (symbol
  (lib_id "power:GND")
  (at 153.67 81.28 0)
  (unit 1)
  (exclude_from_sim no)
  (in_bom yes)
  (on_board yes)
  (dnp no)
  (fields_autoplaced yes)
  (property "Reference" "#PWR0102" (at 153.67 87.63 0) (effects (font (size 1.27 1.27)) (hide yes)))
  (property "Value" "GND" (at 153.67 86.36 0) (effects (font (size 1.27 1.27))))
  (property "Footprint" "" (at 153.67 81.28 0) (effects (font (size 1.27 1.27)) (hide yes)))
  (property "Datasheet" "" (at 153.67 81.28 0) (effects (font (size 1.27 1.27)) (hide yes)))
  (property "Description" "" (at 153.67 81.28 0) (effects (font (size 1.27 1.27)) (hide yes)))
  (pin "1"))
 (symbol
  (lib_id "power:GNDA")
  (at 193.04 107.95 0)
  (unit 1)
  (exclude_from_sim no)
  (in_bom yes)
  (on_board yes)
  (dnp no)
  (fields_autoplaced yes)
  (property "Reference" "#PWR0104" (at 193.04 114.3 0) (effects (font (size 1.27 1.27)) (hide yes)))
  (property "Value" "GNDA" (at 193.04 112.395 0) (effects (font (size 1.27 1.27))))
  (property "Footprint" "" (at 193.04 107.95 0) (effects (font (size 1.27 1.27)) (hide yes)))
  (property "Datasheet" "" (at 193.04 107.95 0) (effects (font (size 1.27 1.27)) (hide yes)))
  (property "Description" "" (at 193.04 107.95 0) (effects (font (size 1.27 1.27)) (hide yes)))
  (pin "1")))
